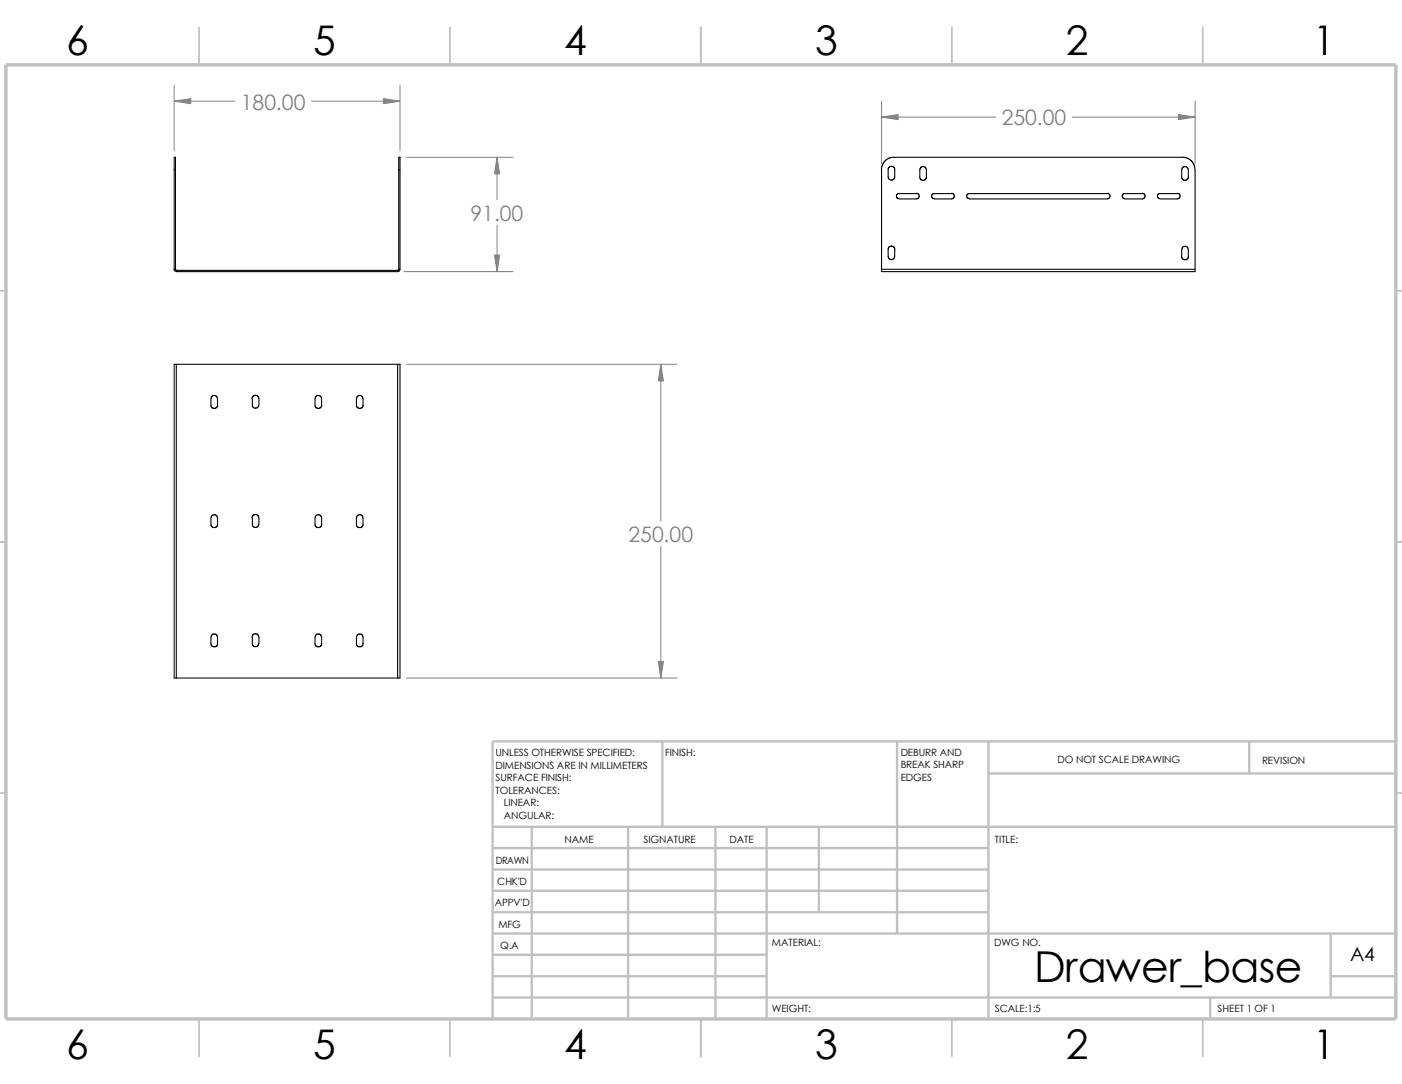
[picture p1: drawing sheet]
<svg xmlns="http://www.w3.org/2000/svg" width="279mm" height="216mm" viewBox="0 0 279 216" stroke-linecap="round" stroke-linejoin="round" font-family="sans-serif">
<g fill="none" stroke="#c0c0c0" stroke-width=".34">
<path d="M39.7 5.4v7.5M89.7 5.4v7.5M139.7 5.4v7.5M189.7 5.4v7.5M239.7 5.4v7.5M-.1 57.9h1.3M278.2 57.9h1.2M-.1 107.9h1.3M278.2 107.9h1.2M-.1 157.9h1.3M278.2 157.9h1.2M39.7 202.9v7.5"/>
<path d="M89.7 202.9v7.5M139.7 202.9v7.5M189.7 202.9v7.5M239.7 202.9v7.5"/>
</g>
<g fill="none" stroke="#c0c0c0" stroke-width=".47">
<path d="M132 147.7v17M178.8 147.7v38.2M197 147.7v55.2M197 154.1h81.2M249 147.7v6.4M278.2 147.7h-180v55.2M98.2 164.7h180M98.2 177.4h98.8M98.2 173.2h98.8M98.2 168.9h98.8M106 164.7v38.2M125.2 164.7v38.2"/>
<path d="M142.6 164.7v38.2M152.8 164.7v38.2M163.2 164.7v17M98.2 198.7h180M98.2 181.7h98.8M98.2 194.4h54.6M98.2 190.2h54.6M98.2 185.9h180M241.2 198.7v4.2M265.2 194.4h13M265.2 185.9v12.8"/>
</g>
<path d="M1.2 12.9h277v190h-277z" fill="none" stroke="#c0c0c0" stroke-width=".68" stroke-linecap="butt"/>
<g fill="none" stroke="#000" stroke-width=".21">
<path d="M34.7 33.8h.3M34.7 33.8v19.8M35 33.8v19.8M35 33.8v-2.5h-.3v2.5M79.5 33.8h.2M79.5 33.8v19.8M79.7 33.8v-2.5h-.2v2.5M79.7 33.8v19.8M175.7 33.8v19.8M178.3 33.8v1.7l-.4 .4h-.5l-.2-.2-.2-.4v-1.7l.2-.4 .5-.1 .5 .3 .2 .4M182.7 38.6h-3.8l-.3 .3v.3l.6 .4M182.7 38.5l.4 .2 .1 .4-.1 .3-.3 .2h-3.6"/>
<path d="M183.5 33.4l.5-.3 .4 .2 .2 .3 .1 1.7-.2 .3-.3 .3h-.5l-.4-.4v-1.7zM189.7 38.5l.4 .2 .1 .4-.1 .3-.3 .2h-3.6M189.7 38.6h-3.7l-.3 .3v.3l.5 .4M220.7 38.5l.4 .2 .1 .4-.1 .4-.4 .1h-27.5M220.7 38.6h-27.7l-.3 .3v.3l.5 .4M227.7 38.6h-3.8l-.3 .3v.3l.6 .4M227.7 38.5l.4 .2 .1 .4-.1 .3-.3 .2h-3.6M234.7 38.6h-3.7l-.3 .3v.3l.5 .4M234.7 38.5l.4 .2 .1 .4-.1 .3-.3 .2h-3.6M235.7 31.3h-58l-.8 .3-.6 .5-.5 .8-.2 .9M235.7 31.3l.9 .2 .7 .4 .5 .7 .3 .8 .1 20.2M236.8 35.3v-1.7l-.4-.4h-.5l-.4 .4v1.9l.3 .3 .4 .1 .4-.2 .3-.4"/>
<path d="M34.7 53.6a.37 .37 0 0 0 .4 .5M34.7 53.6h.3M35 53.6l.1 .2M79.2 53.8h-44.1v.3h44.1M79.2 53.8v.3M79.5 53.6l-.3 .2M79.5 53.6h.2M79.7 53.6l-.1 .3-.4 .2M175.7 53.6v.5h62.5v-.5M175.7 53.6h62.5M178.3 49.7v1.6l-.4 .4h-.5l-.2-.2-.2-.4v-1.7l.2-.3 .5-.1 .5 .3 .2 .4M236.8 51.1v-1.7l-.4-.3h-.5l-.4 .3v1.9l.3 .3 .4 .2 .4-.2 .3-.5"/>
<path d="M35.1 72.6h-.4v62.4h.4M35.1 72.6v62.4M35.1 72.6h44.1M50.2 79.4l.3-.6 .4-.1 .4 .1 .3 .6v1.3M50.3 79.4v1.5l.1 .2 .3 .2h.4l.3-.2 .2-.4M79.2 72.6h.5v62.4h-.5M79.2 72.6v62.4M43.3 80.7v-1.5l-.4-.4h-.4l-.4 .4-.1 1.7 .3 .3 .4 .2 .5-.2 .2-.5M64.1 80.7v-1.5l-.4-.4h-.5l-.4 .4v1.7l.2 .3 .5 .2 .4-.2 .2-.5M72.3 80.7v-1.5l-.4-.4h-.4l-.4 .4-.1 1.7 .3 .3 .4 .2 .5-.2 .2-.5M43.3 104.4v-1.5l-.4-.4h-.4l-.4 .4-.1 1.7 .3 .4 .4 .1 .5-.2 .2-.5M50.2 103.2l.3-.6 .4-.2 .4 .2 .3 .6v1.2"/>
<path d="M50.3 103.2v1.4l.1 .3 .3 .1h.4l.3-.1 .2-.5M64.1 104.4v-1.5l-.4-.4h-.5l-.4 .4v1.7l.2 .4 .5 .1 .4-.2 .2-.5M72.3 104.4v-1.5l-.4-.4h-.4l-.4 .4-.1 1.7 .3 .4 .4 .1 .5-.2 .2-.5M35.1 135h44.1M43.3 128.2v-1.5l-.4-.4h-.4l-.4 .4-.1 1.7 .3 .3 .4 .2 .5-.2 .2-.5M50.2 126.9l.3-.6 .4-.1 .4 .1 .3 .6v1.3M50.3 126.9v1.5l.1 .2 .3 .2h.4l.3-.2 .2-.4M64.1 128.2v-1.5l-.4-.4h-.5l-.4 .4v1.7l.2 .3 .5 .2 .4-.2 .2-.5M72.3 128.2v-1.5l-.4-.4h-.4l-.4 .4-.1 1.7 .3 .3 .4 .2 .5-.2 .2-.5"/>
</g>
<g fill="none" stroke="#808080" stroke-width=".2">
<path d="M34.7 17v13.1M79.7 17v13.1M34.7 20.2h12.1M62.1 20.2h17.6M81 31.3h21.2M99.1 31.3v8.5M175.7 20.2v12.4M175.7 23.3h22.8M213.7 23.3h24.5M238.2 20.2v12.4M80.5 54.1h21.7M99.1 44.8v9.3"/>
<path d="M81 72.6h53.9M131.7 72.6v31.2M131.7 108.8v26.2M81 135h53.9"/>
</g>
<g fill="#808080" stroke="#808080" stroke-width=".2">
<path d="M34.7 20.2l3.3-.6v1.1z"/>
<path d="M76.4 19.6l3.3 .6-3.3 .5z"/>
<path d="M99.1 31.3l.5 3.3h-1z"/>
<path d="M98.6 50.8h1l-.5 3.3z"/>
<path d="M131.7 72.6l.5 3.3h-1z"/>
<path d="M131.2 131.7h1l-.5 3.3z"/>
<path d="M175.7 23.3l3.3-.5v1z"/>
<path d="M234.9 22.8l3.3 .5-3.3 .5z"/>
</g>
<text font-size="8.5" x="206.1" y="195.7">Drawer_base</text>
<g font-size="8.1">
<text x="13.2" y="10.9">6</text>
<text x="62.4" y="10.9">5</text>
<text x="112.4" y="10.9">4</text>
<text x="162.4" y="10.9">3</text>
<text x="212.4" y="10.9">2</text>
<text x="261.7" y="10.9">1</text>
<text x="13.2" y="210.9">6</text>
<text x="62.4" y="210.9">5</text>
<text x="112.4" y="210.9">4</text>
<text x="162.4" y="210.9">3</text>
<text x="212.4" y="210.9">2</text>
<text x="261.7" y="210.9">1</text>
</g>
<g font-size="4.2" fill="#808080">
<text x="48" y="21.8">180.00</text>
<text x="199.6" y="25">250.00</text>
<text x="93.8" y="44">91.00</text>
<text x="125.3" y="107.9">250.00</text>
</g>
<text font-size="3.9" x="269.1" y="191.5">A4</text>
<g font-size="2">
<text x="98.8" y="150.6">UNLESS OTHERWISE SPECIFIED:</text>
<text x="98.8" y="153.1">DIMENSIONS ARE IN MILLIMETERS</text>
<text x="98.8" y="155.6">SURFACE FINISH:</text>
<text x="132.5" y="150.6">FINISH:</text>
<text x="179.5" y="155.5">EDGES</text>
<text x="179.5" y="150.5">DEBURR AND</text>
<text x="179.5" y="153">BREAK SHARP</text>
<text x="210.8" y="151.9">DO NOT SCALE DRAWING</text>
<text x="251.5" y="152.1">REVISION</text>
<text x="98.8" y="158.1">TOLERANCES:</text>
<text x="100.4" y="160.6">LINEAR:</text>
<text x="100.4" y="163.1">ANGULAR:</text>
<text x="112.5" y="168">NAME</text>
<text x="128.2" y="167.9">SIGNATURE</text>
<text x="145.4" y="167.9">DATE</text>
<text x="198.3" y="167.9">TITLE:</text>
<text x="98.8" y="172.1">DRAWN</text>
<text x="99.1" y="176.3">CHK'D</text>
<text x="98.6" y="180.4">APPV'D</text>
<text x="99.3" y="184.8">MFG</text>
<text x="99.7" y="189">Q.A</text>
<text x="153.8" y="188.5">MATERIAL:</text>
<text x="198.1" y="188.5">DWG NO.</text>
<text x="153.8" y="201.5">WEIGHT:</text>
<text x="198.2" y="201.6">SCALE:1:5</text>
<text x="242.7" y="201.6">SHEET 1 OF 1</text>
</g>
</svg>
